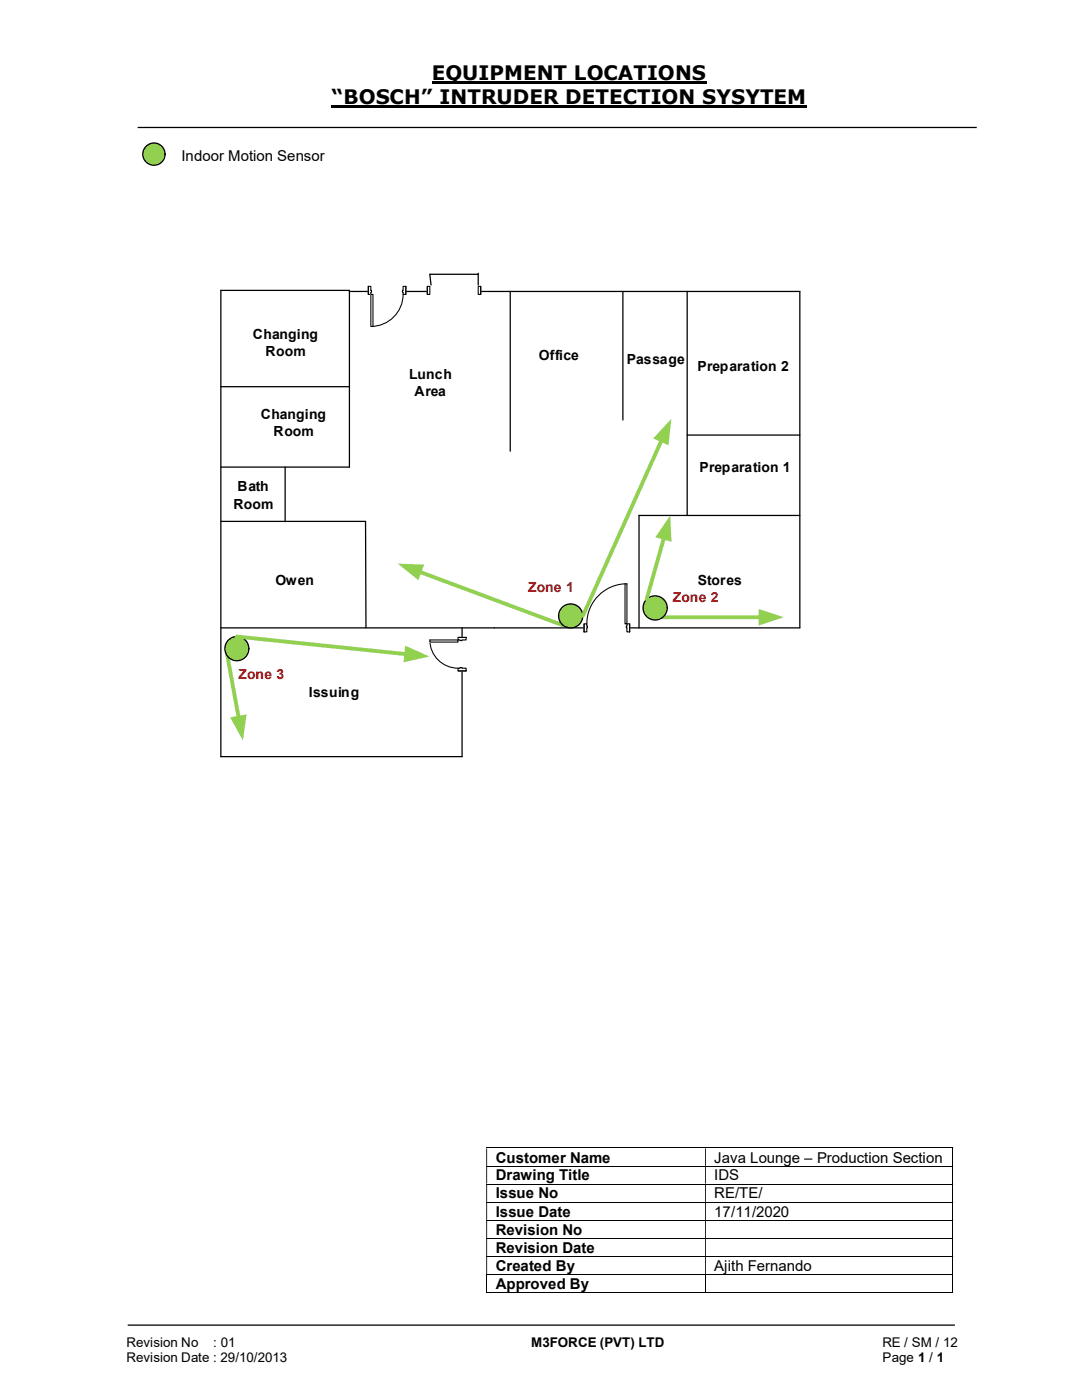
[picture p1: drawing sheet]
<svg xmlns="http://www.w3.org/2000/svg" width="216mm" height="279mm" viewBox="0 0 216 279" stroke-linecap="round" stroke-linejoin="round" font-family="sans-serif">
<path d="M86.1 16.5h54.9M66.2 21.3h94.8" fill="none" stroke="#000" stroke-width=".42"/>
<path d="M27.5 25.4h167.4M25.5 264.5h165" fill="none" stroke="#000" stroke-width=".25"/>
<g fill="none" stroke="#000" stroke-width=".2">
<path d="M97 229.1h93M97 232.7h93M97 236.3h93M97 239.9h93M190.1 229.2v3.5M190.1 232.8v3.4M190.1 236.4v3.5M97 243.5h93M97 247.1h93M97 250.7h93M97 254.3h93M97 258h43.7"/>
<path d="M97.1 254.4v3.6M140.8 254.4v3.6M140.8 258h49.2M190.1 240v3.5M190.1 243.6v3.5M190.1 247.2v3.5M190.1 250.8v3.5M190.1 254.4v3.6"/>
</g>
<g fill="#000">
<path d="M190 229h.2v.2h-.2zM97 229.2h.2v3.5h-.2zM140.7 229.2h.1v3.5h-.1z" fill-rule="evenodd"/>
<path d="M190 232.7h.2v.1h-.2zM97 232.8h.2v3.4h-.2zM140.7 232.8h.1v3.4h-.1z" fill-rule="evenodd"/>
<path d="M190 236.2h.2v.2h-.2zM97 236.4h.2v3.5h-.2zM140.7 236.4h.1v3.5h-.1z" fill-rule="evenodd"/>
<path d="M190 239.9h.2v.1h-.2zM97 240h.2v3.5h-.2zM140.7 240h.1v3.5h-.1z" fill-rule="evenodd"/>
<path d="M190 243.5h.2v.1h-.2zM97 243.6h.2v3.5h-.2zM140.7 243.6h.1v3.5h-.1z" fill-rule="evenodd"/>
<path d="M190 247.1h.2v.1h-.2zM97 247.2h.2v3.5h-.2zM140.7 247.2h.1v3.5h-.1z" fill-rule="evenodd"/>
<path d="M190 250.7h.2v.1h-.2zM97 250.8h.2v3.5h-.2zM140.7 250.8h.1v3.5h-.1z" fill-rule="evenodd"/>
</g>
<path d="M190 254.3h.2v.1h-.2zM190 257.9h.2v.1h-.2z" fill="#000"/>
<circle cx="30.7" cy="30.8" r="2.22" fill="#92d050"/>
<g fill="none" stroke="#000" stroke-width=".25">
<path d="M69.7 58.2h89.9M95.4 54.7h-9.6l.3 3.5M95.4 54.5v3.5M101.8 58.2v31.8M124.3 58.2v25.6M137.1 58.2v44.7M44.1 77.2h25.6M44.1 93.2h25.6v-35.2h-25.6v93h48.1v-25.7M56.9 93.2v10.9M137.1 86.8h22.5M72.9 104.1l.1 21.2M159.6 102.9h-32.1v22.4"/>
<path d="M44.1 125.3h115.5"/>
<circle cx="30.7" cy="30.8" r="2.22"/>
</g>
<path d="M85.3 57.1h10.6v1.7h-10.6z" fill="#fff"/>
<path d="M85.3 57.1h10.6v1.7h-10.6z" fill="none" stroke="#fff" stroke-width=".21"/>
<path d="M95.4 57.1v1.7h.5v-1.7zM85.3 57.1h.5v1.7h-.5z" fill-rule="evenodd" fill="#fff"/>
<path d="M85.3 57.1h.5v1.7h-.5zM85.3 57.1v1.7M95.4 57.1h.5v1.7h-.5zM95.9 57.1v1.7" fill="none" stroke="#000" stroke-width=".21"/>
<path d="M159.6 58.2v67.1M44.1 104.1h28.8" fill="none" stroke="#000" stroke-width=".25"/>
<path d="M83.7 114.1l28.7 10.7" fill="none" stroke="#92d050" stroke-width=".76"/>
<g fill="#92d050">
<path d="M79.4 112.5l5.2 .2-1.1 3.1z"/>
<circle cx="113.9" cy="122.9" r="2.41"/>
</g>
<circle cx="113.9" cy="122.9" r="2.41" fill="none" stroke="#000" stroke-width=".25"/>
<path d="M132 87.8l-15.7 35.1" fill="none" stroke="#92d050" stroke-width=".76"/>
<path d="M133.9 83.6l-.5 5.3-3.1-1.4z" fill="#92d050"/>
<path d="M132.2 123.2h19.6" fill="none" stroke="#92d050" stroke-width=".76"/>
<g fill="#92d050">
<path d="M151.4 121.5l5 1.7-5 1.6z"/>
<circle cx="130.7" cy="121.3" r="2.42"/>
</g>
<circle cx="130.7" cy="121.3" r="2.42" fill="none" stroke="#000" stroke-width=".25"/>
<path d="M132.5 107.3l-3.5 12.3" fill="none" stroke="#92d050" stroke-width=".76"/>
<path d="M133.7 102.9l.3 5.2-3.2-.9z" fill="#92d050"/>
<path d="M45.3 130.7l2.3 12.6" fill="none" stroke="#92d050" stroke-width=".76"/>
<g fill="#92d050">
<path d="M45.9 143.2l3.3-.6-.7 5.2z"/>
<circle cx="47.3" cy="129.4" r="2.4"/>
</g>
<circle cx="47.3" cy="129.4" r="2.4" fill="none" stroke="#000" stroke-width=".25"/>
<path d="M47.2 127l33.9 3.6" fill="none" stroke="#92d050" stroke-width=".76"/>
<path d="M80.9 128.9l4.8 2.1-5.2 1.2z" fill="#92d050"/>
<path d="M91.4 127.2h1.6v6.7h-1.6z" fill-rule="evenodd" fill="#fff"/>
<path d="M91.4 127.2h1.6v6.7h-1.6z" fill="none" stroke="#fff" stroke-width=".21"/>
<path d="M91.4 127.2v.5h1.6v-.5zM91.4 133.3h1.6v.6h-1.6z" fill-rule="evenodd" fill="#fff"/>
<path d="M91.8 127.7h-.4v-.5h1.6v.5h-.8M91.8 133.3h-.4v.6h1.6v-.6h-.8" fill="none" stroke="#000" stroke-width=".21"/>
<path d="M91.8 127.7v.1h.4v-.1zM91.8 133.2h.4v.2h-.4z" fill-rule="evenodd" fill="#fff"/>
<path d="M85.8 127.7a5.6 5.6 0 0 0 5.6 5.6M91.4 127.2h1.6M91.4 133.9h1.6M91.8 127.7v.1h.4v-.1M91.8 133.4v-.2h.4v.2" fill="none" stroke="#000" stroke-width=".21"/>
<path d="M85.8 127.7h5.6v.4h-5.6z" fill="#fff"/>
<path d="M85.8 127.7h5.6v.4h-5.6z" fill="none" stroke="#000" stroke-width=".21"/>
<path d="M73.5 57.1h7.5v1.7h-7.5z" fill="#fff"/>
<path d="M73.5 57.1h7.5v1.7h-7.5z" fill="none" stroke="#fff" stroke-width=".21"/>
<path d="M73.5 57.2v1.6h.5v-1.6zM80.4 57.2h.6v1.6h-.6z" fill-rule="evenodd" fill="#fff"/>
<path d="M74 58v-.8h-.5v1.6h.5v-.5M80.4 58v-.8h.6v1.6h-.6v-.5" fill="none" stroke="#000" stroke-width=".21"/>
<path d="M74 58v.3h.1v-.3zM80.3 58h.1v.3h-.1z" fill-rule="evenodd" fill="#fff"/>
<path d="M73.5 57.1v1.7M74 58h.1v.3h-.1M80.4 58h-.1v.3h.1M80.4 58.8a6.4 6.4 0 0 1-6.4 6.4M81 57.1v1.7" fill="none" stroke="#000" stroke-width=".21"/>
<path d="M74 58.8h.4v6.4h-.4z" fill-rule="evenodd" fill="#fff"/>
<path d="M74 58.8h.4v6.4h-.4z" fill="none" stroke="#000" stroke-width=".21"/>
<path d="M116.5 124.5h9.1v1.7h-9.1z" fill="#fff"/>
<path d="M116.5 124.5h9.1v1.7h-9.1z" fill="none" stroke="#fff" stroke-width=".21"/>
<path d="M125.1 124.5v1.6h.5v-1.6zM116.5 124.5h.6v1.6h-.6z" fill-rule="evenodd" fill="#fff"/>
<path d="M117.1 124.9v-.4h-.6v1.6h.6v-.8M125.1 124.9v-.4h.5v1.6h-.5v-.8" fill="none" stroke="#000" stroke-width=".21"/>
<path d="M125 124.9v.4h.1v-.4zM117.1 124.9h.1v.4h-.1z" fill-rule="evenodd" fill="#fff"/>
<path d="M125.1 116.5a8 8 0 0 0-8 8M116.5 124.5v1.6M117.1 124.9h.1v.4h-.1M125.1 124.9h-.1v.4h.1M125.6 124.5v1.6" fill="none" stroke="#000" stroke-width=".21"/>
<path d="M124.7 116.5h.4v8h-.4z" fill-rule="evenodd" fill="#fff"/>
<path d="M124.7 116.5h.4v8h-.4z" fill="none" stroke="#000" stroke-width=".21"/>
<g font-size="4">
<text x="86.1" y="16">EQUIPMENT LOCATIONS</text>
<text x="66.2" y="20.8">“BOSCH” INTRUDER DETECTION SYSYTEM</text>
</g>
<g font-size="3">
<text x="36.2" y="32.1">Indoor Motion Sensor</text>
<text x="98.9" y="232">Customer Name</text>
<text x="142.5" y="232">Java Lounge – Production Section</text>
<text x="98.9" y="235.6">Drawing Title</text>
<text x="98.9" y="239.2">Issue No</text>
<text x="142.5" y="235.6">IDS</text>
<text x="142.5" y="239.2">RE/TE/</text>
<text x="98.9" y="242.8">Issue Date</text>
<text x="142.5" y="242.8">17/11/2020</text>
<text x="98.9" y="246.4">Revision No</text>
<text x="98.9" y="250">Revision Date</text>
<text x="98.9" y="253.6">Created By</text>
<text x="98.9" y="257.2">Approved By</text>
<text x="142.5" y="253.6">Ajith Fernando</text>
</g>
<g font-size="2.8">
<text x="50.4" y="67.6">Changing</text>
<text x="53" y="71">Room</text>
<text x="107.5" y="71.8">Office</text>
<text x="81.6" y="75.6">Lunch</text>
<text x="125.1" y="72.6">Passage</text>
<text x="139.2" y="74.1">Preparation 2</text>
<text x="52" y="83.6">Changing</text>
<text x="82.7" y="79">Area</text>
<text x="54.6" y="87.1">Room</text>
<text x="139.6" y="94.2">Preparation 1</text>
<text x="46.6" y="101.5">Room</text>
<text x="47.4" y="98.1">Bath</text>
<text x="54.9" y="116.7">Owen</text>
<text x="139.2" y="116.7">Stores</text>
<text x="61.6" y="139.1">Issuing</text>
</g>
<g font-size="2.8" fill="#c00000">
<text x="105.4" y="118.2">Zone 1</text>
<text x="134.2" y="120.2">Zone 2</text>
<text x="47.6" y="135.5">Zone 3</text>
</g>
<g font-size="2.7">
<text x="25.2" y="268.8">Revision No</text>
<text x="42.6" y="268.8">: 01</text>
<text x="106" y="268.8">M3FORCE (PVT) LTD</text>
<text x="176.1" y="268.8">RE / SM / 12</text>
<text x="25.2" y="271.8">Revision Date : 29/10/2013</text>
<text x="176.1" y="271.8">Page 1 / 1</text>
</g>
</svg>
